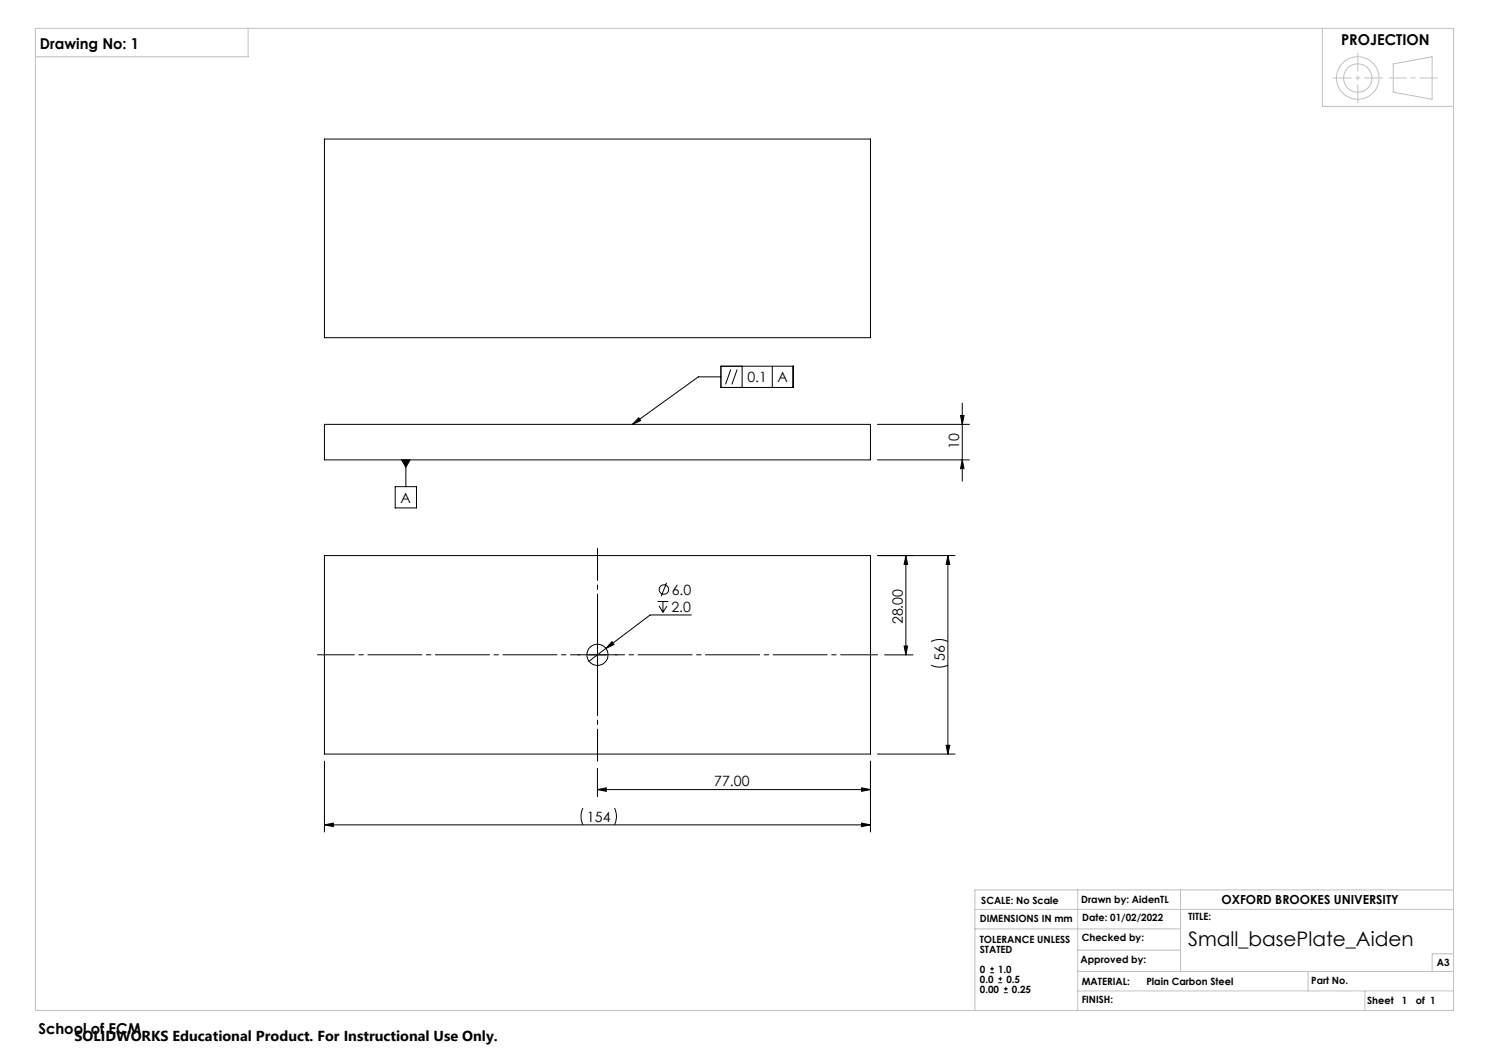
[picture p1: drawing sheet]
<svg xmlns="http://www.w3.org/2000/svg" width="420mm" height="297mm" viewBox="0 0 420 297" stroke-linecap="round" stroke-linejoin="round" font-family="sans-serif">
<g fill="none" stroke="#000" stroke-width=".28">
<path d="M91.5 39.2h154v56h-154zM91.5 119.7h154v10h-154zM180.2 117.8l.5 .8-2.3 1.1zM203.3 103.3h20.5v6h-20.5zM203.3 106.3h-6.3l-18.6 13.4M206.1 104.2l-1.5 4.2M207.9 104.2l-1.5 4.2M209.3 103.3v6M217.8 103.3v6M247.5 119.7h25.9M270.9 117.2h1l-.5 2.5zM271.4 113.7v22"/>
<path d="M111.5 137.3h6v6h-6zM113.3 129.7h2.4l-1.2 2.1zM114.5 129.7v7.6M247.5 129.7h25.9M271.4 129.7l.5 2.5h-1zM91.5 156.7h154v56h-154zM247.5 156.7h21.9M255.5 156.7l.5 2.5h-1zM255.5 156.7v28M267.4 156.7v56M267.4 156.7l.5 2.5h-1zM185.5 169.6h3"/>
<path d="M185.9 170.9l1.1 1.8M187 169.6v3.1M188 164.4l-1.5 3.8M188.1 170.9l-1.1 1.8M195 173.5h-11.6l-12.5 9.4M166 184.7h5M168.5 182.2v5M170.9 182.9l-4.8 3.6M172.6 181l.6 .8-2.3 1.1zM249.5 184.7h8M255 182.2h1l-.5 2.5zM262.6 187.6l2.2 .6 1-.1 1.6-.5"/>
<path d="M262.6 180.9l2.2-.5 1.3 .1 1.3 .4M91.5 214.7v20M168.5 216.7v8M245.5 214.7v20M247.5 212.7h21.9M266.9 210.2h1l-.5 2.5zM91.5 232.7h154M91.5 232.7l2.5-.5v.9zM164.4 227.9l-.5 1.9v1.3l.5 1.6M168.5 222.7l2.5-.5v1zM168.5 222.7h77M173.3 227.9l.6 2.2-.1 1-.5 1.6"/>
<path d="M243 232.2l2.5 .5-2.5 .4zM243 222.2l2.5 .5-2.5 .5zM279.3 274.4h1.1M279.3 273.3h1.1M279.8 272.7v1.1M281.6 277.2h1.1M281.6 276.1h1.1M282.2 275.5v1.1M283.1 280h1.2M283.1 278.9h1.2M283.7 278.3v1.1"/>
<circle cx="187.3" cy="166.3" r="1.32"/>
<circle cx="168.5" cy="184.7" r="3"/>
</g>
<g fill="none" stroke="#c0c0c0" stroke-width=".28">
<path d="M10 8h400v277h-400zM70 8v8h-60M373 8v22h37M393 18l11-2v12l-11-2zM275 256.5h135M304 251v34M333 251v23M410 251h-135v34M275 262h58M304 274h106M304 279.5h106M304 268h29"/>
<path d="M369 274v5.5M385 279.5v5.5M410 269h-6v5"/>
<circle cx="383" cy="22" r="6"/>
<circle cx="383" cy="22" r="4"/>
</g>
<path d="M247.5 184.7h-158" fill="none" stroke="#000" stroke-width=".28" stroke-dasharray="15.2 1.3 1.3 1.3" stroke-dashoffset="4.8"/>
<path d="M168.5 214.7v-60" fill="none" stroke="#000" stroke-width=".28" stroke-dasharray="15.2 1.3 1.3 1.3" stroke-dashoffset="6.2"/>
<path d="M168.5 179.7v-.5M163.5 184.7h-.5M168.5 189.7v.5M173.5 184.7h.5" fill="none" stroke="#000" stroke-width=".28" stroke-dasharray="15.2 1.3 1.3 1.3"/>
<path d="M383 15v14M390 22h-14" fill="none" stroke="#c0c0c0" stroke-width=".28" stroke-dasharray="15.2 1.3 1.3 1.3" stroke-dashoffset="10.1"/>
<path d="M391.8 22h13.6" fill="none" stroke="#c0c0c0" stroke-width=".28" stroke-dasharray="15.2 1.3 1.3 1.3" stroke-dashoffset="10.4"/>
<g fill="#000">
<path d="M172.6 181l.6 .8-2.3 1.1z"/>
<path d="M180.2 117.8l.5 .8-2.3 1.1zM113.3 129.7l1.2 2.1 1.2-2.1z"/>
<path d="M270.9 117.2h1l-.5 2.5zM271.4 129.7l.5 2.5h-1z"/>
<path d="M255 182.2h1l-.5 2.5zM255.5 156.7l.5 2.5h-1z"/>
<path d="M266.9 210.2h1l-.5 2.5zM267.4 156.7l.5 2.5h-1z"/>
<path d="M168.5 222.7l2.5-.5v1zM243 222.2l2.5 .5-2.5 .5z"/>
<path d="M243 232.2l2.5 .5-2.5 .4zM91.5 232.7l2.5-.5v.9z"/>
</g>
<text font-size="5.6" x="335.1" y="266.7">Small_basePlate_Aiden</text>
<g font-size="4.2">
<text x="11.3" y="13.8">Drawing No: 1</text>
<text x="378.3" y="12.6">PROJECTION</text>
<text x="10.8" y="291.6">School of ECM</text>
</g>
<text font-size="4.1" x="21" y="293.7">SOLIDWORKS Educational Product. For Instructional Use Only.</text>
<g font-size="4">
<text x="210.8" y="107.8">0.1</text>
<text x="219.3" y="107.8">A</text>
<text x="270.6" y="126.6" transform="rotate(-90 270.6 126.6)">10</text>
<text x="113" y="141.8">A</text>
<text x="189.5" y="167.7">6.0</text>
<text x="189.4" y="172.5">2.0</text>
<text x="254.7" y="176.1" transform="rotate(-90 254.7 176.1)">28.00</text>
<text x="266.5" y="186.5" transform="rotate(-90 266.5 186.5)">56</text>
<text x="201.5" y="221.8">77.00</text>
<text x="165.6" y="231.8">154</text>
</g>
<text font-size="3.5" x="344.5" y="255.1">OXFORD BROOKES UNIVERSITY</text>
<g font-size="2.8">
<text x="276.8" y="254.9">SCALE: No Scale</text>
<text x="305" y="254.7">Drawn by: AidenTL</text>
<text x="276.4" y="259.9">DIMENSIONS IN mm</text>
<text x="305.3" y="259.8">Date: 01/02/2022</text>
<text x="335.2" y="259.6">TITLE:</text>
<text x="276.4" y="265.9">TOLERANCE UNLESS</text>
<text x="276.4" y="268.7">STATED</text>
<text x="305.1" y="265.5">Checked by:</text>
<text x="276.4" y="274.3">0</text>
<text x="281.6" y="274.3">1.0</text>
<text x="304.8" y="271.7">Approved by:</text>
<text x="405.3" y="272.6">A3</text>
<text x="276.4" y="280">0.00</text>
<text x="276.4" y="277.1">0.0</text>
<text x="283.9" y="277.1">0.5</text>
<text x="285.4" y="280">0.25</text>
<text x="305.1" y="277.8">MATERIAL:</text>
<text x="323.4" y="277.8">Plain Carbon Steel</text>
<text x="369.9" y="277.5">Part No.</text>
<text x="305.1" y="282.9">FINISH:</text>
<text x="385.6" y="283.2">Sheet</text>
<text x="395.5" y="283.2">1</text>
<text x="399.3" y="283.2">of 1</text>
</g>
</svg>
